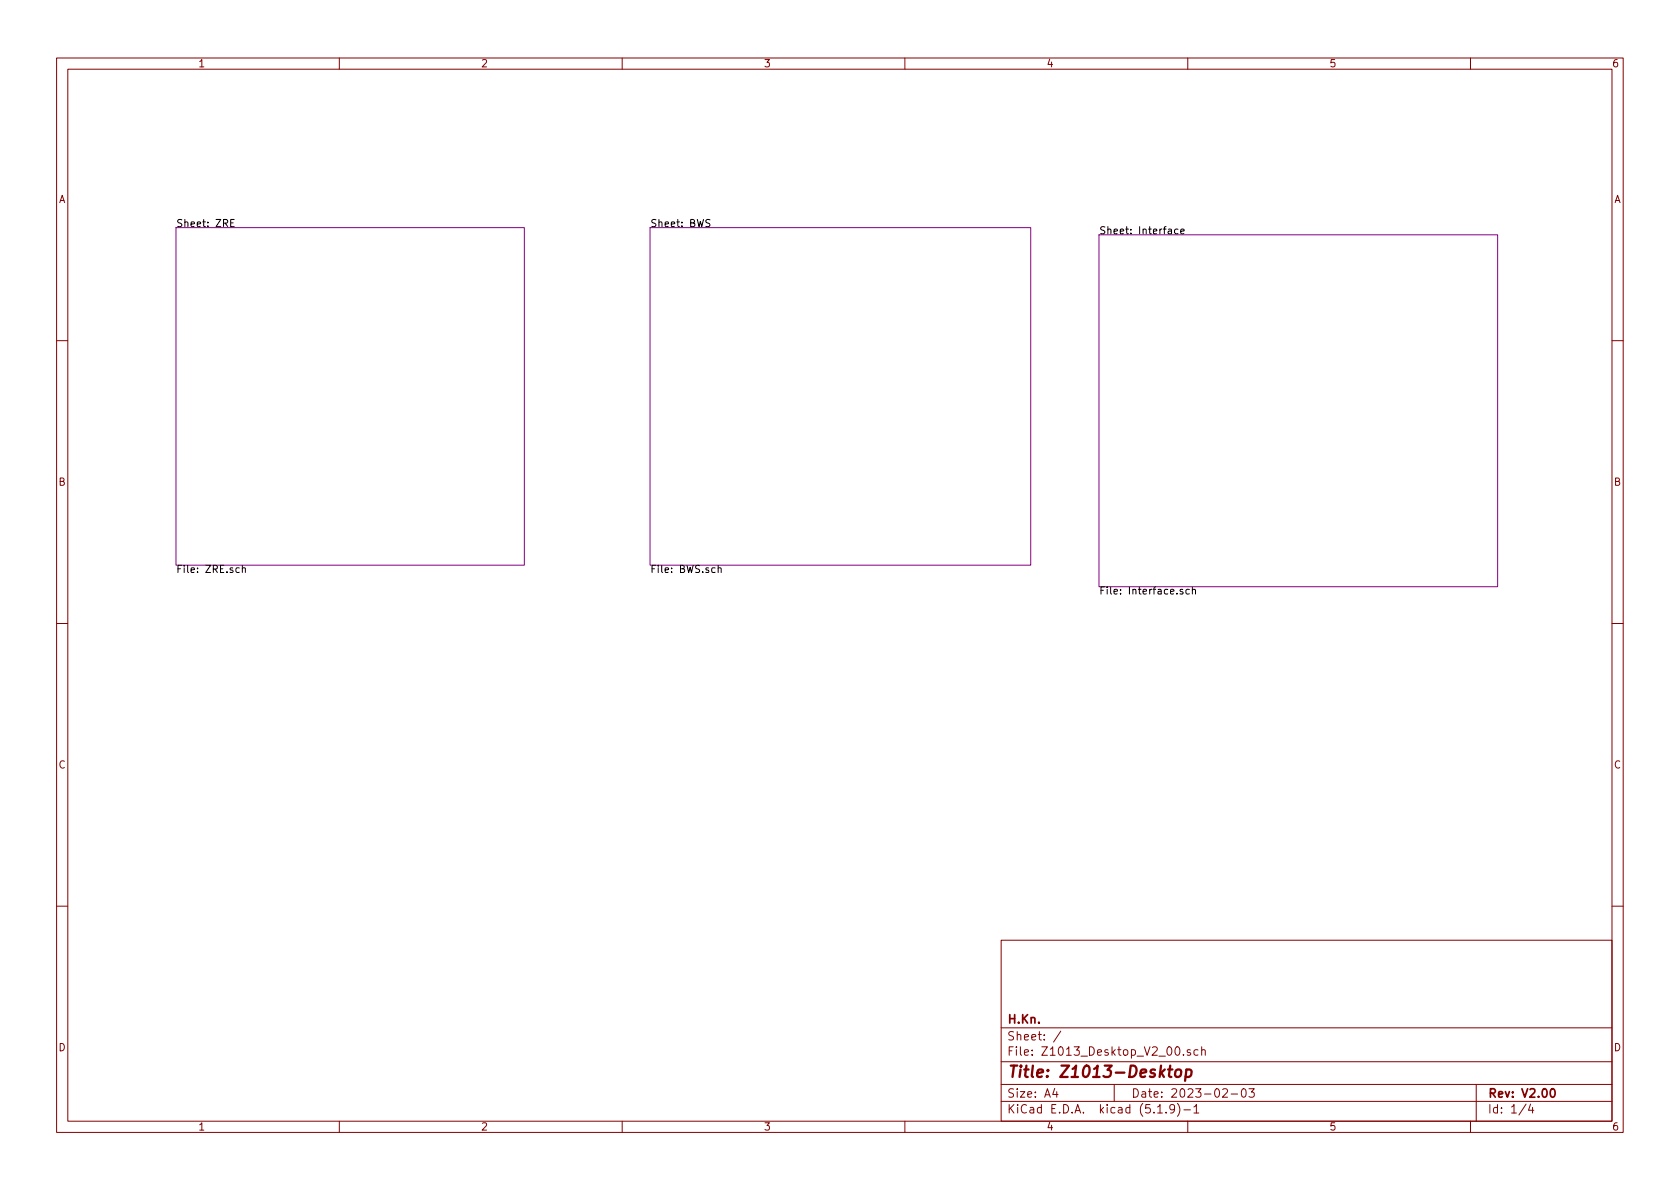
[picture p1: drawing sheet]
<svg xmlns="http://www.w3.org/2000/svg" width="297mm" height="210mm" viewBox="0 0 297 210" stroke-linecap="round" stroke-linejoin="round" font-family="sans-serif">
<g fill="none" stroke="#840000" stroke-width=".18">
<path d="M10 10.3h277v189.9h-277zM12 12.2h273v186.1h-273zM60 10.3v1.9M110 10.3v1.9M160 10.3v1.9M210 10.3v1.9M260 10.3v1.9M10 60.2h2M285 60.2h2M10 110.3h2M285 110.3h2M10 160.2h2"/>
<path d="M177 166.3h108v32h-108zM285 160.2h2M60 198.3v1.9M110 198.3v1.9M160 198.3v1.9M177 194.8h108M177 191.8h108M177 187.8h108M177 181.8h108M186.5 192.5l-.4 1h1M186.8 193v1M187.6 182.3l-1.3 2"/>
<path d="M197 191.8v3M204.7 196.8h.8M206.2 196.7v.1M207.7 196l-.1 .1a.48 .48 0 0 1-.6 .1l-.2-.2 .2-.6a.48 .48 0 0 1 .6 .1 1.27 1.27 0 0 1-.2 1.2l-.4 .1M208.2 195.1a1.71 1.71 0 0 1 0 2.3M209.2 186.5v.1M209.3 196.3h1.2M210 198.3v1.9M210.5 185.7l-.4-.1-.2 .2 .1 .2 .5 .2v.3h-.6M211.1 195.8l.4-.5v1.5M211.1 196.8h.9M211.8 185.7l-.4-.1-.3 .3 .1 .6 .2 .1 .4-.1"/>
<path d="M212.5 185.7l.2-.1 .3 .1 .1 .9M212.5 185.1v1.5M216.2 192.7l.2-.2h.4l.2 .5-.9 1h.9M217.7 193.5h1.1M219.6 192.7l.4-.2a.94 .94 0 0 1 0 1.5 .82 .82 0 0 1-.4-1.3zM220.8 192.5h1l-.5 .6 .4 .1v.7l-.2 .1-.7-.1M260 198.3v1.9M261 191.8v6.5M269.8 195.2l-1.2 2M270.6 195.2l-.3 1.1h.9M271 195.8v1"/>
</g>
<path d="M274.3 192.6l.1-.1a.8 .8 0 0 1 .6 .8 .8 .8 0 0 1-.6 .7 .97 .97 0 0 1-.1-1.4z" fill="none" stroke="#840000" stroke-width=".3"/>
<path d="M206.5 189.1h.8M206.9 188.4l-.2 1.8 .1 .1 .3 .1M207.9 189.3a.53 .53 0 0 1 .6-.2 .53 .53 0 0 1 .4 .4l-.1 .6a.54 .54 0 0 1-.5 .4 .54 .54 0 0 1-.6-.4zM209.8 189.2a.68 .68 0 0 1 .8 .1v.8a.66 .66 0 0 1-1 .2M209.8 189.1l-.3 2" fill="none" stroke="#840000" stroke-width=".41"/>
<path d="M31.1 40.3h61.6v59.6h-61.6zM114.9 40.3h67.3v59.6h-67.3zM194.3 41.5h70.5v62.3h-70.5z" fill="none" stroke="#840084" stroke-width=".18"/>
<g fill="none" stroke="#000" stroke-width=".18">
<path d="M40.8 39.4h.4M41.4 38.8h-.6v1.3h.6M125.5 38.9l-.5-.1-.1 .1-.1 .3 .1 .2 .5 .1 .1 .3-.2 .3-.5-.1M208.3 40.6l-.4-.1-.2 .2 .1 .6h.5M208.8 40.9l.6-.1-.1-.2-.4-.1-.1 .2v.6h.5M42.8 100v1.2M127 100v1.2M42.3 100.5l-.4-.1-.2 .2 .1 .6h.5M42.8 100.5l.2-.1 .3 .1 .1 .7M127 100.5l.2-.1 .3 .1v.7M209.1 104.3l-.3-.1-.2 .2 .1 .2 .4 .1v.3h-.5M210.3 104.3l-.4-.1-.2 .2 .1 .6h.5"/>
<path d="M210.8 104.3l.2-.1 .3 .1 .1 .7M210.8 103.8v1.2"/>
</g>
<text font-size="2.8" fill="#840000" x="178" y="190.5">Title: Z1013-Desktop</text>
<g font-size="2.1" fill="#840000">
<text x="178" y="184">Sheet: /</text>
<text x="178" y="181">H.Kn.</text>
<text x="178" y="186.7">File: Z1013_Desktop_V2_00.sch</text>
<text x="178" y="196.9">KiCad E.D.A. kicad (5.1.9)-1</text>
<text x="178" y="194.1">Size: A4</text>
<text x="200" y="194.1">Date: 2023-02-03</text>
<text x="263" y="194.1">Rev: V2.00</text>
<text x="263" y="196.9">Id: 1/4</text>
</g>
<g font-size="1.8" fill="#840000">
<text x="35" y="11.9">1</text>
<text x="85" y="11.9">2</text>
<text x="135" y="11.9">3</text>
<text x="185" y="11.9">4</text>
<text x="235" y="11.9">5</text>
<text x="285" y="11.9">6</text>
<text x="10.4" y="35.9">A</text>
<text x="285.4" y="35.9">A</text>
<text x="10.4" y="85.9">B</text>
<text x="285.4" y="85.9">B</text>
<text x="10.4" y="135.9">C</text>
<text x="285.4" y="135.9">C</text>
<text x="10.4" y="185.9">D</text>
<text x="285.4" y="185.9">D</text>
<text x="35" y="199.9">1</text>
<text x="85" y="199.9">2</text>
<text x="135" y="199.9">3</text>
<text x="185" y="199.9">4</text>
<text x="235" y="199.9">5</text>
<text x="285" y="199.9">6</text>
</g>
<g font-size="1.8">
<text x="31.1" y="40.2">Sheet: ZRE</text>
<text x="114.9" y="40.2">Sheet: BWS</text>
<text x="194.3" y="41.4">Sheet: Interface</text>
<text x="31.1" y="101.3">File: ZRE.sch</text>
<text x="114.9" y="101.3">File: BWS.sch</text>
<text x="194.3" y="105.1">File: Interface.sch</text>
</g>
</svg>
